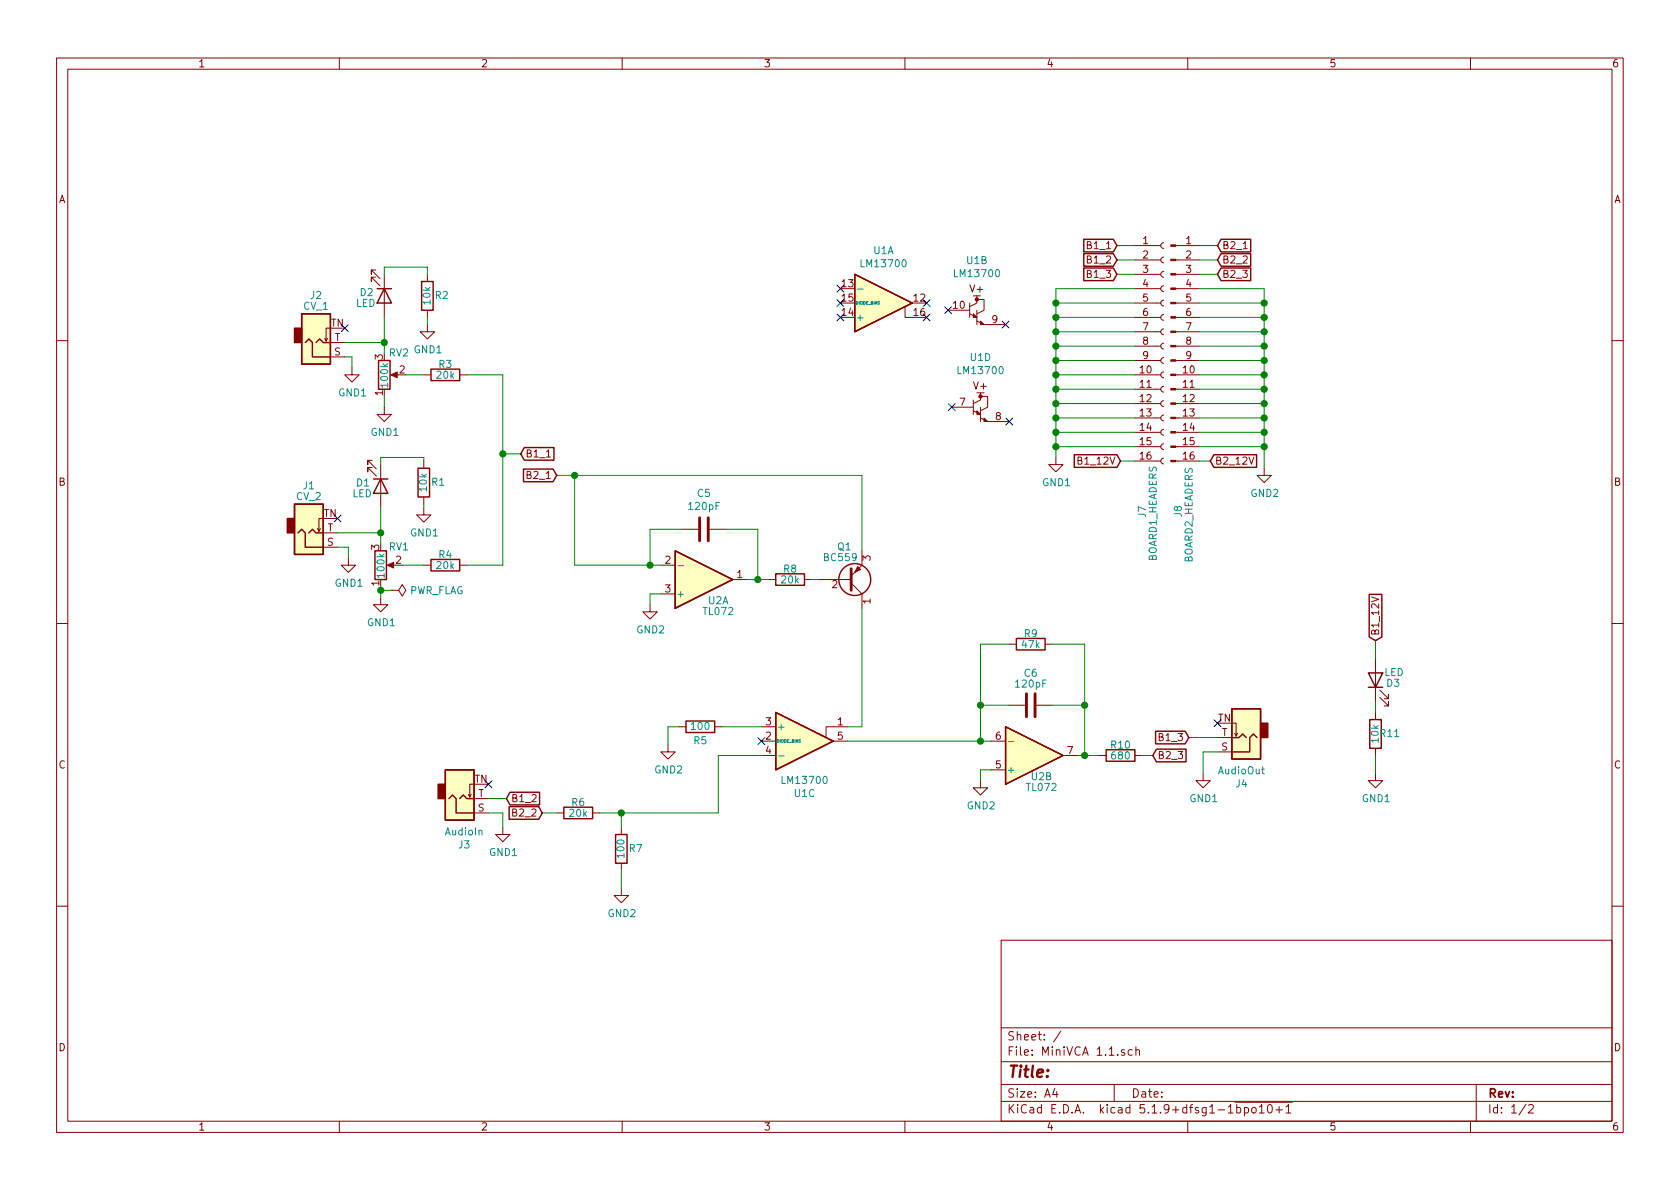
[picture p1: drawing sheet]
EESchema Schematic File Version 4
EELAYER 30 0
EELAYER END
$Descr A4 11693 8268
encoding utf-8
Sheet 1 2
Title ""
Date ""
Rev ""
Comp ""
Comment1 ""
Comment2 ""
Comment3 ""
Comment4 ""
$EndDescr
$Comp
L Amplifier_Operational:LM13700 U1
U 2 1
P 6900 2150
F 0 "U1" H 6800 2498 50  0000 C CNN
F 1 "LM13700" H 6800 2407 50  0000 C CNN
F 2 "Package_DIP:DIP-16_W10.16mm_LongPads" H 6600 2175 50  0001 C CNN
F 3 "http://www.ti.com/lit/ds/symlink/lm13700.pdf" H 6600 2175 50  0001 C CNN
	2    6900 2150
	1    0    0    -1  
$EndComp
$Comp
L Amplifier_Operational:LM13700 U1
U 4 1
P 6925 2825
F 0 "U1" H 6825 3173 50  0000 C CNN
F 1 "LM13700" H 6825 3082 50  0000 C CNN
F 2 "Package_DIP:DIP-16_W10.16mm_LongPads" H 6625 2850 50  0001 C CNN
F 3 "http://www.ti.com/lit/ds/symlink/lm13700.pdf" H 6625 2850 50  0001 C CNN
	4    6925 2825
	1    0    0    -1  
$EndComp
NoConn ~ 7000 2250
NoConn ~ 6600 2150
NoConn ~ 6625 2825
NoConn ~ 7025 2925
NoConn ~ 6450 2100
NoConn ~ 6450 2200
NoConn ~ 5850 2000
NoConn ~ 5850 2100
NoConn ~ 5850 2200
$Comp
L Amplifier_Operational:TL072 U2
U 1 1
P 4900 4025
F 0 "U2" H 5000 4175 50  0000 C CNN
F 1 "TL072" H 5000 4250 50  0000 C CNN
F 2 "Package_DIP:DIP-8_W7.62mm_Socket_LongPads" H 4900 4025 50  0001 C CNN
F 3 "http://www.ti.com/lit/ds/symlink/tl071.pdf" H 4900 4025 50  0001 C CNN
	1    4900 4025
	1    0    0    1   
$EndComp
$Comp
L Amplifier_Operational:TL072 U2
U 2 1
P 7200 5250
F 0 "U2" H 7250 5400 50  0000 C CNN
F 1 "TL072" H 7250 5475 50  0000 C CNN
F 2 "Package_DIP:DIP-8_W7.62mm_Socket_LongPads" H 7200 5250 50  0001 C CNN
F 3 "http://www.ti.com/lit/ds/symlink/tl071.pdf" H 7200 5250 50  0001 C CNN
	2    7200 5250
	1    0    0    1   
$EndComp
Wire Wire Line
	4600 4125 4525 4125
Wire Wire Line
	4525 4125 4525 4200
Wire Wire Line
	6900 5350 6825 5350
Wire Wire Line
	6825 5350 6825 5425
$Comp
L Device:R_POT RV2
U 1 1
P 2675 2600
F 0 "RV2" H 2850 2450 50  0000 R CNN
F 1 "100k" V 2675 2700 50  0000 R CNN
F 2 "benjiaomodular:Potentiometer_RV09" H 2675 2600 50  0001 C CNN
F 3 "~" H 2675 2600 50  0001 C CNN
	1    2675 2600
	1    0    0    1   
$EndComp
$Comp
L Device:R_POT RV1
U 1 1
P 2650 3925
F 0 "RV1" H 2850 3800 50  0000 R CNN
F 1 "100k" V 2650 4025 50  0000 R CNN
F 2 "benjiaomodular:Potentiometer_RV09" H 2650 3925 50  0001 C CNN
F 3 "~" H 2650 3925 50  0001 C CNN
	1    2650 3925
	1    0    0    1   
$EndComp
Wire Wire Line
	2675 2750 2675 2825
Wire Wire Line
	2650 4075 2650 4100
$Comp
L Connector:AudioJack2_SwitchT J1
U 1 1
P 2150 3700
F 0 "J1" H 2150 3375 50  0000 C CNN
F 1 "CV_2" H 2150 3450 50  0000 C CNN
F 2 "benjiaomodular:AudioJack_3.5mm" H 2150 3700 50  0001 C CNN
F 3 "~" H 2150 3700 50  0001 C CNN
	1    2150 3700
	1    0    0    1   
$EndComp
$Comp
L Connector:AudioJack2_SwitchT J2
U 1 1
P 2200 2375
F 0 "J2" H 2200 2050 50  0000 C CNN
F 1 "CV_1" H 2200 2125 50  0000 C CNN
F 2 "benjiaomodular:AudioJack_3.5mm" H 2200 2375 50  0001 C CNN
F 3 "~" H 2200 2375 50  0001 C CNN
	1    2200 2375
	1    0    0    1   
$EndComp
$Comp
L Connector:AudioJack2_SwitchT J3
U 1 1
P 3200 5550
F 0 "J3" H 3232 5875 50  0000 C CNN
F 1 "AudioIn" H 3232 5784 50  0000 C CNN
F 2 "benjiaomodular:AudioJack_3.5mm" H 3200 5550 50  0001 C CNN
F 3 "~" H 3200 5550 50  0001 C CNN
	1    3200 5550
	1    0    0    1   
$EndComp
$Comp
L Connector:AudioJack2_SwitchT J4
U 1 1
P 8675 5125
F 0 "J4" H 8707 5450 50  0000 C CNN
F 1 "AudioOut" H 8707 5359 50  0000 C CNN
F 2 "benjiaomodular:AudioJack_3.5mm" H 8675 5125 50  0001 C CNN
F 3 "~" H 8675 5125 50  0001 C CNN
	1    8675 5125
	-1   0    0    1   
$EndComp
Wire Wire Line
	2400 2475 2450 2475
Wire Wire Line
	2450 2475 2450 2550
Wire Wire Line
	2350 3800 2425 3800
Wire Wire Line
	2425 3800 2425 3875
NoConn ~ 2350 3600
NoConn ~ 2400 2275
Wire Wire Line
	2400 2375 2675 2375
Wire Wire Line
	2350 3700 2650 3700
Wire Wire Line
	2650 3700 2650 3775
$Comp
L Device:R R3
U 1 1
P 3100 2600
F 0 "R3" V 3025 2600 50  0000 C CNN
F 1 "20k" V 3100 2600 50  0000 C CNN
F 2 "Resistor_THT:R_Axial_DIN0207_L6.3mm_D2.5mm_P7.62mm_Horizontal" V 3030 2600 50  0001 C CNN
F 3 "~" H 3100 2600 50  0001 C CNN
	1    3100 2600
	0    1    1    0   
$EndComp
$Comp
L Device:R R4
U 1 1
P 3100 3925
F 0 "R4" V 3025 3925 50  0000 C CNN
F 1 "20k" V 3100 3925 50  0000 C CNN
F 2 "Resistor_THT:R_Axial_DIN0207_L6.3mm_D2.5mm_P7.62mm_Horizontal" V 3030 3925 50  0001 C CNN
F 3 "~" H 3100 3925 50  0001 C CNN
	1    3100 3925
	0    1    1    0   
$EndComp
Wire Wire Line
	2825 2600 2950 2600
Wire Wire Line
	2800 3925 2950 3925
Wire Wire Line
	3250 2600 3500 2600
Wire Wire Line
	3500 3925 3250 3925
$Comp
L Device:LED D2
U 1 1
P 2675 2050
F 0 "D2" V 2650 1875 50  0000 L CNN
F 1 "LED" V 2725 1850 50  0000 L CNN
F 2 "LED_THT:LED_D3.0mm" H 2675 2050 50  0001 C CNN
F 3 "~" H 2675 2050 50  0001 C CNN
	1    2675 2050
	0    1    1    0   
$EndComp
Wire Wire Line
	2675 2200 2675 2375
$Comp
L Device:R R2
U 1 1
P 2975 2050
F 0 "R2" H 2875 2050 50  0000 C CNN
F 1 "10k" V 2975 2050 50  0000 C CNN
F 2 "Resistor_THT:R_Axial_DIN0207_L6.3mm_D2.5mm_P7.62mm_Horizontal" V 2905 2050 50  0001 C CNN
F 3 "~" H 2975 2050 50  0001 C CNN
	1    2975 2050
	-1   0    0    1   
$EndComp
Wire Wire Line
	2975 1900 2975 1850
Wire Wire Line
	2975 1850 2675 1850
Wire Wire Line
	2675 1850 2675 1900
Wire Wire Line
	2675 2450 2675 2375
Connection ~ 2675 2375
$Comp
L Device:LED D1
U 1 1
P 2650 3375
F 0 "D1" V 2625 3200 50  0000 L CNN
F 1 "LED" V 2700 3175 50  0000 L CNN
F 2 "LED_THT:LED_D3.0mm" H 2650 3375 50  0001 C CNN
F 3 "~" H 2650 3375 50  0001 C CNN
	1    2650 3375
	0    1    1    0   
$EndComp
$Comp
L Device:R R1
U 1 1
P 2950 3350
F 0 "R1" H 2850 3350 50  0000 C CNN
F 1 "10k" V 2950 3350 50  0000 C CNN
F 2 "Resistor_THT:R_Axial_DIN0207_L6.3mm_D2.5mm_P7.62mm_Horizontal" V 2880 3350 50  0001 C CNN
F 3 "~" H 2950 3350 50  0001 C CNN
	1    2950 3350
	-1   0    0    1   
$EndComp
Wire Wire Line
	2650 3225 2650 3175
Wire Wire Line
	2650 3175 2950 3175
Wire Wire Line
	2950 3175 2950 3200
Wire Wire Line
	2650 3525 2650 3700
Wire Wire Line
	2950 3500 2950 3525
Connection ~ 2650 3700
Wire Wire Line
	2975 2200 2975 2250
Wire Wire Line
	4000 3925 4525 3925
$Comp
L Device:C C5
U 1 1
P 4900 3675
F 0 "C5" V 4648 3675 50  0000 C CNN
F 1 "120pF" V 4739 3675 50  0000 C CNN
F 2 "Capacitor_THT:C_Disc_D3.8mm_W2.6mm_P2.50mm" H 4938 3525 50  0001 C CNN
F 3 "~" H 4900 3675 50  0001 C CNN
	1    4900 3675
	0    1    1    0   
$EndComp
Wire Wire Line
	4750 3675 4525 3675
Wire Wire Line
	4525 3675 4525 3925
Connection ~ 4525 3925
Wire Wire Line
	4525 3925 4600 3925
Wire Wire Line
	5050 3675 5275 3675
Wire Wire Line
	5275 3675 5275 4025
Wire Wire Line
	5275 4025 5200 4025
$Comp
L Transistor_BJT:BC559 Q1
U 1 1
P 5900 4025
F 0 "Q1" H 5825 3800 50  0000 L CNN
F 1 "BC559" H 5725 3875 50  0000 L CNN
F 2 "Package_TO_SOT_THT:TO-92_Inline" H 6100 3950 50  0001 L CIN
F 3 "https://www.onsemi.com/pub/Collateral/BC556BTA-D.pdf" H 5900 4025 50  0001 L CNN
	1    5900 4025
	1    0    0    1   
$EndComp
$Comp
L Device:R R8
U 1 1
P 5500 4025
F 0 "R8" V 5425 4025 50  0000 C CNN
F 1 "20k" V 5500 4025 50  0000 C CNN
F 2 "Resistor_THT:R_Axial_DIN0207_L6.3mm_D2.5mm_P7.62mm_Horizontal" V 5430 4025 50  0001 C CNN
F 3 "~" H 5500 4025 50  0001 C CNN
	1    5500 4025
	0    1    1    0   
$EndComp
Wire Wire Line
	5275 4025 5350 4025
Connection ~ 5275 4025
Wire Wire Line
	5650 4025 5700 4025
Wire Wire Line
	6000 3825 6000 3300
Wire Wire Line
	6000 3300 4000 3300
Wire Wire Line
	4000 3300 4000 3925
NoConn ~ 5300 5150
Wire Wire Line
	6000 4225 6000 5050
Wire Wire Line
	6000 5050 5900 5050
$Comp
L Amplifier_Operational:LM13700 U1
U 3 1
P 5600 5150
F 0 "U1" H 5600 5517 50  0000 C CNN
F 1 "LM13700" H 5600 5426 50  0000 C CNN
F 2 "Package_DIP:DIP-16_W10.16mm_LongPads" H 5300 5175 50  0001 C CNN
F 3 "http://www.ti.com/lit/ds/symlink/lm13700.pdf" H 5300 5175 50  0001 C CNN
	3    5600 5150
	1    0    0    1   
$EndComp
Wire Wire Line
	5900 5150 6825 5150
$Comp
L Device:C C6
U 1 1
P 7175 4900
F 0 "C6" V 6950 4900 50  0000 C CNN
F 1 "120pF" V 7025 4900 50  0000 C CNN
F 2 "Capacitor_THT:C_Disc_D3.8mm_W2.6mm_P2.50mm" H 7213 4750 50  0001 C CNN
F 3 "~" H 7175 4900 50  0001 C CNN
	1    7175 4900
	0    1    1    0   
$EndComp
$Comp
L Device:R R9
U 1 1
P 7175 4475
F 0 "R9" V 7100 4475 50  0000 C CNN
F 1 "47k" V 7175 4475 50  0000 C CNN
F 2 "Resistor_THT:R_Axial_DIN0207_L6.3mm_D2.5mm_P7.62mm_Horizontal" V 7105 4475 50  0001 C CNN
F 3 "~" H 7175 4475 50  0001 C CNN
	1    7175 4475
	0    1    1    0   
$EndComp
Wire Wire Line
	7025 4475 6825 4475
Wire Wire Line
	6825 4475 6825 4900
Connection ~ 6825 5150
Wire Wire Line
	6825 5150 6900 5150
Wire Wire Line
	7025 4900 6825 4900
Wire Wire Line
	6825 4900 6825 5150
Wire Wire Line
	7325 4475 7550 4475
Wire Wire Line
	7550 4475 7550 4900
Wire Wire Line
	7550 5250 7500 5250
Wire Wire Line
	7325 4900 7550 4900
Wire Wire Line
	7550 4900 7550 5250
$Comp
L Device:R R10
U 1 1
P 7800 5250
F 0 "R10" V 7725 5250 50  0000 C CNN
F 1 "680" V 7800 5250 50  0000 C CNN
F 2 "Resistor_THT:R_Axial_DIN0207_L6.3mm_D2.5mm_P7.62mm_Horizontal" V 7730 5250 50  0001 C CNN
F 3 "~" H 7800 5250 50  0001 C CNN
	1    7800 5250
	0    1    1    0   
$EndComp
Connection ~ 7550 5250
NoConn ~ 8475 5025
Wire Wire Line
	8475 5225 8375 5225
Wire Wire Line
	8375 5225 8375 5375
$Comp
L Device:R R6
U 1 1
P 4025 5650
F 0 "R6" V 3950 5650 50  0000 C CNN
F 1 "20k" V 4025 5650 50  0000 C CNN
F 2 "Resistor_THT:R_Axial_DIN0207_L6.3mm_D2.5mm_P7.62mm_Horizontal" V 3955 5650 50  0001 C CNN
F 3 "~" H 4025 5650 50  0001 C CNN
	1    4025 5650
	0    1    1    0   
$EndComp
Wire Wire Line
	3400 5550 3525 5550
Wire Wire Line
	3400 5650 3500 5650
Wire Wire Line
	3500 5650 3500 5750
$Comp
L Device:R R7
U 1 1
P 4325 5900
F 0 "R7" H 4225 5900 50  0000 C CNN
F 1 "100" V 4325 5900 50  0000 C CNN
F 2 "Resistor_THT:R_Axial_DIN0207_L6.3mm_D2.5mm_P7.62mm_Horizontal" V 4255 5900 50  0001 C CNN
F 3 "~" H 4325 5900 50  0001 C CNN
	1    4325 5900
	-1   0    0    1   
$EndComp
Wire Wire Line
	4325 6050 4325 6175
Wire Wire Line
	4175 5650 4325 5650
Wire Wire Line
	4325 5650 4325 5750
$Comp
L Device:R R5
U 1 1
P 4875 5050
F 0 "R5" V 4775 5050 50  0000 C CNN
F 1 "100" V 4875 5050 50  0000 C CNN
F 2 "Resistor_THT:R_Axial_DIN0207_L6.3mm_D2.5mm_P7.62mm_Horizontal" V 4805 5050 50  0001 C CNN
F 3 "~" H 4875 5050 50  0001 C CNN
	1    4875 5050
	0    -1   -1   0   
$EndComp
Wire Wire Line
	5025 5050 5300 5050
Wire Wire Line
	4725 5050 4650 5050
Wire Wire Line
	4650 5050 4650 5175
Connection ~ 4325 5650
Connection ~ 6825 4900
Connection ~ 7550 4900
NoConn ~ 3400 5450
$Sheet
S 10100 8750 1200 1275
U 61F51CE9
F0 "Power" 50
F1 "Power.sch" 50
$EndSheet
Wire Wire Line
	5000 5250 5300 5250
$Comp
L Amplifier_Operational:LM13700 U1
U 1 1
P 6150 2100
F 0 "U1" H 6150 2467 50  0000 C CNN
F 1 "LM13700" H 6150 2376 50  0000 C CNN
F 2 "Package_DIP:DIP-16_W10.16mm_LongPads" H 5850 2125 50  0001 C CNN
F 3 "http://www.ti.com/lit/ds/symlink/lm13700.pdf" H 5850 2125 50  0001 C CNN
	1    6150 2100
	1    0    0    -1  
$EndComp
$Comp
L Connector:Conn_01x16_Female J7
U 1 1
P 8100 2400
F 0 "J7" V 7950 1200 50  0000 L CNN
F 1 "BOARD1_HEADERS" V 8025 900 50  0000 L CNN
F 2 "Connector_PinSocket_2.54mm:PinSocket_1x16_P2.54mm_Vertical" H 8100 2400 50  0001 C CNN
F 3 "~" H 8100 2400 50  0001 C CNN
	1    8100 2400
	1    0    0    -1  
$EndComp
$Comp
L Connector:Conn_01x16_Male J8
U 1 1
P 8150 2400
F 0 "J8" V 8200 1250 50  0000 C CNN
F 1 "BOARD2_HEADERS" V 8275 1225 50  0000 C CNN
F 2 "Connector_PinHeader_2.54mm:PinHeader_1x16_P2.54mm_Vertical" H 8150 2400 50  0001 C CNN
F 3 "~" H 8150 2400 50  0001 C CNN
	1    8150 2400
	1    0    0    -1  
$EndComp
Text GLabel 7775 1700 0    50   Input ~ 0
B1_1
Text GLabel 8475 1700 2    50   Input ~ 0
B2_1
Wire Wire Line
	7775 1700 7900 1700
Wire Wire Line
	8350 1700 8475 1700
Text GLabel 7775 1800 0    50   Input ~ 0
B1_2
Text GLabel 7775 1900 0    50   Input ~ 0
B1_3
Wire Wire Line
	7775 1800 7900 1800
Wire Wire Line
	7775 1900 7900 1900
Text GLabel 8475 1800 2    50   Input ~ 0
B2_2
Text GLabel 8475 1900 2    50   Input ~ 0
B2_3
Wire Wire Line
	8475 1800 8350 1800
Wire Wire Line
	8350 1900 8475 1900
Wire Wire Line
	7350 2700 7900 2700
Wire Wire Line
	7800 3200 7900 3200
Wire Wire Line
	3500 2600 3500 3150
Text GLabel 3625 3150 2    50   Input ~ 0
B1_1
Wire Wire Line
	3625 3150 3500 3150
Connection ~ 3500 3150
Wire Wire Line
	3500 3150 3500 3925
Text GLabel 3875 3300 0    50   Input ~ 0
B2_1
Wire Wire Line
	3875 3300 4000 3300
Connection ~ 4000 3300
Text GLabel 3525 5550 2    50   Input ~ 0
B1_2
Text GLabel 3775 5650 0    50   Input ~ 0
B2_2
Wire Wire Line
	5000 5250 5000 5650
Text GLabel 8275 5125 0    50   Input ~ 0
B1_3
Text GLabel 8025 5250 2    50   Input ~ 0
B2_3
Wire Wire Line
	7550 5250 7650 5250
$Comp
L power:GND1 #PWR0102
U 1 1
P 3500 5750
F 0 "#PWR0102" H 3500 5500 50  0001 C CNN
F 1 "GND1" H 3505 5577 50  0000 C CNN
F 2 "" H 3500 5750 50  0001 C CNN
F 3 "" H 3500 5750 50  0001 C CNN
	1    3500 5750
	1    0    0    -1  
$EndComp
$Comp
L power:GND1 #PWR0103
U 1 1
P 2650 4150
F 0 "#PWR0103" H 2650 3900 50  0001 C CNN
F 1 "GND1" H 2655 3977 50  0000 C CNN
F 2 "" H 2650 4150 50  0001 C CNN
F 3 "" H 2650 4150 50  0001 C CNN
	1    2650 4150
	1    0    0    -1  
$EndComp
$Comp
L power:GND1 #PWR0104
U 1 1
P 2425 3875
F 0 "#PWR0104" H 2425 3625 50  0001 C CNN
F 1 "GND1" H 2430 3702 50  0000 C CNN
F 2 "" H 2425 3875 50  0001 C CNN
F 3 "" H 2425 3875 50  0001 C CNN
	1    2425 3875
	1    0    0    -1  
$EndComp
$Comp
L power:GND1 #PWR0105
U 1 1
P 2950 3525
F 0 "#PWR0105" H 2950 3275 50  0001 C CNN
F 1 "GND1" H 2955 3352 50  0000 C CNN
F 2 "" H 2950 3525 50  0001 C CNN
F 3 "" H 2950 3525 50  0001 C CNN
	1    2950 3525
	1    0    0    -1  
$EndComp
$Comp
L power:GND1 #PWR0106
U 1 1
P 2675 2825
F 0 "#PWR0106" H 2675 2575 50  0001 C CNN
F 1 "GND1" H 2680 2652 50  0000 C CNN
F 2 "" H 2675 2825 50  0001 C CNN
F 3 "" H 2675 2825 50  0001 C CNN
	1    2675 2825
	1    0    0    -1  
$EndComp
$Comp
L power:GND1 #PWR0107
U 1 1
P 2450 2550
F 0 "#PWR0107" H 2450 2300 50  0001 C CNN
F 1 "GND1" H 2455 2377 50  0000 C CNN
F 2 "" H 2450 2550 50  0001 C CNN
F 3 "" H 2450 2550 50  0001 C CNN
	1    2450 2550
	1    0    0    -1  
$EndComp
$Comp
L power:GND1 #PWR0108
U 1 1
P 2975 2250
F 0 "#PWR0108" H 2975 2000 50  0001 C CNN
F 1 "GND1" H 2980 2077 50  0000 C CNN
F 2 "" H 2975 2250 50  0001 C CNN
F 3 "" H 2975 2250 50  0001 C CNN
	1    2975 2250
	1    0    0    -1  
$EndComp
$Comp
L power:GND2 #PWR0109
U 1 1
P 4525 4200
F 0 "#PWR0109" H 4525 3950 50  0001 C CNN
F 1 "GND2" H 4530 4027 50  0000 C CNN
F 2 "" H 4525 4200 50  0001 C CNN
F 3 "" H 4525 4200 50  0001 C CNN
	1    4525 4200
	1    0    0    -1  
$EndComp
$Comp
L power:GND2 #PWR0110
U 1 1
P 4325 6175
F 0 "#PWR0110" H 4325 5925 50  0001 C CNN
F 1 "GND2" H 4330 6002 50  0000 C CNN
F 2 "" H 4325 6175 50  0001 C CNN
F 3 "" H 4325 6175 50  0001 C CNN
	1    4325 6175
	1    0    0    -1  
$EndComp
$Comp
L power:GND2 #PWR0111
U 1 1
P 6825 5425
F 0 "#PWR0111" H 6825 5175 50  0001 C CNN
F 1 "GND2" H 6830 5252 50  0000 C CNN
F 2 "" H 6825 5425 50  0001 C CNN
F 3 "" H 6825 5425 50  0001 C CNN
	1    6825 5425
	1    0    0    -1  
$EndComp
$Comp
L power:GND1 #PWR0112
U 1 1
P 8375 5375
F 0 "#PWR0112" H 8375 5125 50  0001 C CNN
F 1 "GND1" H 8380 5202 50  0000 C CNN
F 2 "" H 8375 5375 50  0001 C CNN
F 3 "" H 8375 5375 50  0001 C CNN
	1    8375 5375
	1    0    0    -1  
$EndComp
$Comp
L Device:LED D3
U 1 1
P 9575 4725
F 0 "D3" V 9550 4550 50  0000 L CNN
F 1 "LED" V 9625 4525 50  0000 L CNN
F 2 "LED_THT:LED_D3.0mm" H 9575 4725 50  0001 C CNN
F 3 "~" H 9575 4725 50  0001 C CNN
	1    9575 4725
	0    -1   -1   0   
$EndComp
$Comp
L power:GND1 #PWR0122
U 1 1
P 9575 5375
F 0 "#PWR0122" H 9575 5125 50  0001 C CNN
F 1 "GND1" H 9580 5202 50  0000 C CNN
F 2 "" H 9575 5375 50  0001 C CNN
F 3 "" H 9575 5375 50  0001 C CNN
	1    9575 5375
	1    0    0    -1  
$EndComp
$Comp
L Device:R R11
U 1 1
P 9575 5100
F 0 "R11" H 9475 5100 50  0000 C CNN
F 1 "10k" V 9575 5100 50  0000 C CNN
F 2 "Resistor_THT:R_Axial_DIN0207_L6.3mm_D2.5mm_P7.62mm_Horizontal" V 9505 5100 50  0001 C CNN
F 3 "~" H 9575 5100 50  0001 C CNN
	1    9575 5100
	-1   0    0    1   
$EndComp
Wire Wire Line
	9575 5250 9575 5375
Wire Wire Line
	9575 4875 9575 4950
Text GLabel 9575 4450 1    50   Input ~ 0
B1_12V
Wire Wire Line
	9575 4450 9575 4575
Text GLabel 7800 3200 0    50   Input ~ 0
B1_12V
$Comp
L power:GND1 #PWR01
U 1 1
P 7350 3175
F 0 "#PWR01" H 7350 2925 50  0001 C CNN
F 1 "GND1" H 7355 3002 50  0000 C CNN
F 2 "" H 7350 3175 50  0001 C CNN
F 3 "" H 7350 3175 50  0001 C CNN
	1    7350 3175
	1    0    0    -1  
$EndComp
Wire Wire Line
	7350 3100 7350 3175
Wire Wire Line
	7350 3100 7900 3100
Wire Wire Line
	7350 3000 7350 3100
Wire Wire Line
	7350 3000 7900 3000
Connection ~ 7350 3100
Wire Wire Line
	7350 2900 7350 3000
Wire Wire Line
	7350 2900 7900 2900
Connection ~ 7350 3000
Wire Wire Line
	7350 2800 7350 2900
Wire Wire Line
	7350 2800 7900 2800
Connection ~ 7350 2900
$Comp
L power:GND2 #PWR02
U 1 1
P 8800 3250
F 0 "#PWR02" H 8800 3000 50  0001 C CNN
F 1 "GND2" H 8805 3077 50  0000 C CNN
F 2 "" H 8800 3250 50  0001 C CNN
F 3 "" H 8800 3250 50  0001 C CNN
	1    8800 3250
	1    0    0    -1  
$EndComp
Wire Wire Line
	8350 3100 8800 3100
Wire Wire Line
	8800 3000 8800 3100
Wire Wire Line
	8350 3000 8800 3000
Connection ~ 8800 3100
Wire Wire Line
	8800 2900 8800 3000
Wire Wire Line
	8350 2900 8800 2900
Connection ~ 8800 3000
Wire Wire Line
	8800 2800 8800 2900
Wire Wire Line
	8350 2800 8800 2800
Connection ~ 8800 2900
$Comp
L power:PWR_FLAG #FLG0104
U 1 1
P 2725 4100
F 0 "#FLG0104" H 2725 4175 50  0001 C CNN
F 1 "PWR_FLAG" V 2725 4228 50  0000 L CNN
F 2 "" H 2725 4100 50  0001 C CNN
F 3 "~" H 2725 4100 50  0001 C CNN
	1    2725 4100
	0    1    1    0   
$EndComp
Wire Wire Line
	2725 4100 2650 4100
Connection ~ 2650 4100
Wire Wire Line
	2650 4100 2650 4150
Wire Wire Line
	7350 2000 7350 2100
Wire Wire Line
	7350 2000 7900 2000
Connection ~ 7350 2800
Wire Wire Line
	8800 2000 8800 2100
Wire Wire Line
	8350 2000 8800 2000
Connection ~ 8800 2800
Wire Wire Line
	8350 2700 8800 2700
Connection ~ 8800 2700
Wire Wire Line
	8800 2700 8800 2800
Wire Wire Line
	8350 2600 8800 2600
Connection ~ 8800 2600
Wire Wire Line
	8800 2600 8800 2700
Wire Wire Line
	8350 2500 8800 2500
Connection ~ 8800 2500
Wire Wire Line
	8800 2500 8800 2600
Wire Wire Line
	8350 2400 8800 2400
Connection ~ 8800 2400
Wire Wire Line
	8800 2400 8800 2500
Wire Wire Line
	8350 2300 8800 2300
Connection ~ 8800 2300
Wire Wire Line
	8800 2300 8800 2400
Wire Wire Line
	8350 2200 8800 2200
Connection ~ 8800 2200
Wire Wire Line
	8800 2200 8800 2300
Wire Wire Line
	8350 2100 8800 2100
Connection ~ 8800 2100
Wire Wire Line
	8800 2100 8800 2200
Wire Wire Line
	7350 2100 7900 2100
Connection ~ 7350 2100
Wire Wire Line
	7350 2100 7350 2200
Wire Wire Line
	7350 2200 7900 2200
Connection ~ 7350 2200
Wire Wire Line
	7350 2200 7350 2300
Wire Wire Line
	7350 2300 7900 2300
Connection ~ 7350 2300
Wire Wire Line
	7350 2300 7350 2400
Wire Wire Line
	7350 2400 7900 2400
Connection ~ 7350 2400
Wire Wire Line
	7350 2400 7350 2500
Wire Wire Line
	7350 2500 7900 2500
Connection ~ 7350 2500
Wire Wire Line
	7350 2500 7350 2600
Connection ~ 7350 2600
Wire Wire Line
	7350 2600 7350 2700
Wire Wire Line
	7350 2600 7900 2600
Connection ~ 7350 2700
Wire Wire Line
	7350 2700 7350 2800
Wire Wire Line
	8800 3100 8800 3250
Text GLabel 8425 3200 2    50   Input ~ 0
B2_12V
Wire Wire Line
	8425 3200 8350 3200
Wire Wire Line
	8025 5250 7950 5250
Wire Wire Line
	8275 5125 8475 5125
Wire Wire Line
	3775 5650 3875 5650
Wire Wire Line
	4325 5650 5000 5650
$Comp
L power:GND2 #PWR?
U 1 1
P 4650 5175
F 0 "#PWR?" H 4650 4925 50  0001 C CNN
F 1 "GND2" H 4655 5002 50  0000 C CNN
F 2 "" H 4650 5175 50  0001 C CNN
F 3 "" H 4650 5175 50  0001 C CNN
	1    4650 5175
	1    0    0    -1  
$EndComp
$EndSCHEMATC
